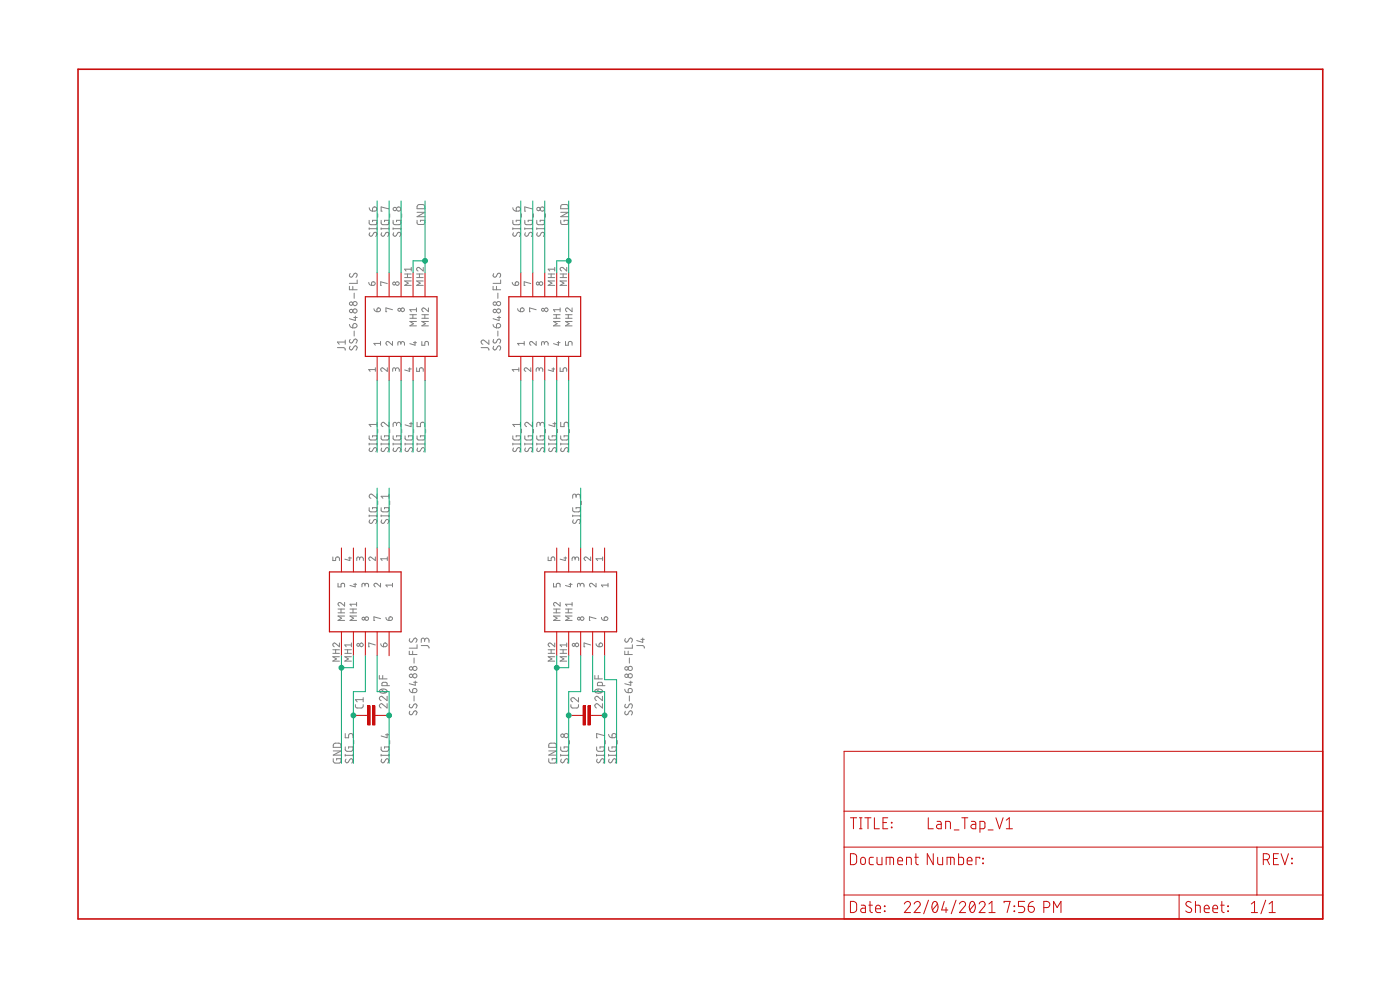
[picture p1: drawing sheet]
<?xml version="1.0" encoding="utf-8"?>
<!DOCTYPE eagle SYSTEM "eagle.dtd">
<eagle version="9.3.0">
<drawing>
<settings>
<setting alwaysvectorfont="yes"/>
<setting verticaltext="up"/>
</settings>
<grid distance="0.1" unitdist="inch" unit="inch" style="lines" multiple="1" display="no" altdistance="0.01" altunitdist="inch" altunit="inch"/>
<schematic xreflabel="%F%N/%S.%C%R" xrefpart="/%S.%C%R">
<libraries>
<library name="frames">
<symbols>
<symbol name="DINA4_L">
<frame x1="0" y1="0" x2="264.16" y2="180.34" columns="4" rows="4" layer="94" border-left="no" border-top="no" border-right="no" border-bottom="no"/>
</symbol>
<symbol name="DOCFIELD">
<wire x1="0" y1="0" x2="71.12" y2="0" width="0.1016" layer="94"/>
<wire x1="101.6" y1="15.24" x2="87.63" y2="15.24" width="0.1016" layer="94"/>
<wire x1="0" y1="0" x2="0" y2="5.08" width="0.1016" layer="94"/>
<wire x1="0" y1="5.08" x2="71.12" y2="5.08" width="0.1016" layer="94"/>
<wire x1="0" y1="5.08" x2="0" y2="15.24" width="0.1016" layer="94"/>
<wire x1="101.6" y1="15.24" x2="101.6" y2="5.08" width="0.1016" layer="94"/>
<wire x1="71.12" y1="5.08" x2="71.12" y2="0" width="0.1016" layer="94"/>
<wire x1="71.12" y1="5.08" x2="87.63" y2="5.08" width="0.1016" layer="94"/>
<wire x1="71.12" y1="0" x2="101.6" y2="0" width="0.1016" layer="94"/>
<wire x1="87.63" y1="15.24" x2="87.63" y2="5.08" width="0.1016" layer="94"/>
<wire x1="87.63" y1="15.24" x2="0" y2="15.24" width="0.1016" layer="94"/>
<wire x1="87.63" y1="5.08" x2="101.6" y2="5.08" width="0.1016" layer="94"/>
<wire x1="101.6" y1="5.08" x2="101.6" y2="0" width="0.1016" layer="94"/>
<wire x1="0" y1="15.24" x2="0" y2="22.86" width="0.1016" layer="94"/>
<wire x1="101.6" y1="35.56" x2="0" y2="35.56" width="0.1016" layer="94"/>
<wire x1="101.6" y1="35.56" x2="101.6" y2="22.86" width="0.1016" layer="94"/>
<wire x1="0" y1="22.86" x2="101.6" y2="22.86" width="0.1016" layer="94"/>
<wire x1="0" y1="22.86" x2="0" y2="35.56" width="0.1016" layer="94"/>
<wire x1="101.6" y1="22.86" x2="101.6" y2="15.24" width="0.1016" layer="94"/>
<text x="1.27" y="1.27" size="2.54" layer="94">Date:</text>
<text x="12.7" y="1.27" size="2.54" layer="94">&gt;LAST_DATE_TIME</text>
<text x="72.39" y="1.27" size="2.54" layer="94">Sheet:</text>
<text x="86.36" y="1.27" size="2.54" layer="94">&gt;SHEET</text>
<text x="88.9" y="11.43" size="2.54" layer="94">REV:</text>
<text x="1.27" y="19.05" size="2.54" layer="94">TITLE:</text>
<text x="1.27" y="11.43" size="2.54" layer="94">Document Number:</text>
<text x="17.78" y="19.05" size="2.54" layer="94">&gt;DRAWING_NAME</text>
</symbol>
</symbols>
<devicesets>
<deviceset name="DINA4_L" prefix="FRAME" uservalue="yes">
<gates>
<gate name="G$1" symbol="DINA4_L" x="0" y="0"/>
<gate name="G$2" symbol="DOCFIELD" x="162.56" y="0" addlevel="must"/>
</gates>
<devices>
<device name="">
<technologies>
<technology name=""/>
</technologies>
</device>
</devices>
</deviceset>
</devicesets>
</library>
<library name="SS-6488-FLS">
<symbols>
<symbol name="SS-6488-FLS">
<wire x1="5.08" y1="2.54" x2="17.78" y2="2.54" width="0.254" layer="94"/>
<wire x1="17.78" y1="-12.7" x2="17.78" y2="2.54" width="0.254" layer="94"/>
<wire x1="17.78" y1="-12.7" x2="5.08" y2="-12.7" width="0.254" layer="94"/>
<wire x1="5.08" y1="2.54" x2="5.08" y2="-12.7" width="0.254" layer="94"/>
<text x="19.05" y="7.62" size="1.778" layer="95" align="center-left">&gt;NAME</text>
<text x="19.05" y="5.08" size="1.778" layer="96" align="center-left">&gt;VALUE</text>
<pin name="1" x="0" y="0" length="middle"/>
<pin name="2" x="0" y="-2.54" length="middle"/>
<pin name="3" x="0" y="-5.08" length="middle"/>
<pin name="4" x="0" y="-7.62" length="middle"/>
<pin name="5" x="0" y="-10.16" length="middle"/>
<pin name="6" x="22.86" y="0" length="middle" rot="R180"/>
<pin name="7" x="22.86" y="-2.54" length="middle" rot="R180"/>
<pin name="8" x="22.86" y="-5.08" length="middle" rot="R180"/>
<pin name="MH1" x="22.86" y="-7.62" length="middle" rot="R180"/>
<pin name="MH2" x="22.86" y="-10.16" length="middle" rot="R180"/>
</symbol>
</symbols>
<devicesets>
<deviceset name="SS-6488-FLS" prefix="J">
<gates>
<gate name="G$1" symbol="SS-6488-FLS" x="0" y="0"/>
</gates>
<devices>
<device name="" package="SS6488FLS">
<connects>
<connect gate="G$1" pin="1" pad="1"/>
<connect gate="G$1" pin="2" pad="2"/>
<connect gate="G$1" pin="3" pad="3"/>
<connect gate="G$1" pin="4" pad="4"/>
<connect gate="G$1" pin="5" pad="5"/>
<connect gate="G$1" pin="6" pad="6"/>
<connect gate="G$1" pin="7" pad="7"/>
<connect gate="G$1" pin="8" pad="8"/>
<connect gate="G$1" pin="MH1" pad="MH1"/>
<connect gate="G$1" pin="MH2" pad="MH2"/>
</connects>
<technologies>
<technology name="">
<attribute name="ARROW_PART_NUMBER" value="SS-6488-FLS" constant="no"/>
<attribute name="ARROW_PRICE-STOCK" value="https://www.arrow.com/en/products/ss-6488-fls/stewart-connector-systems" constant="no"/>
<attribute name="DESCRIPTION" value="Conn Modular Jack F 8 POS 2.54mm Solder RA Thru-Hole 8 Terminal 1 Port" constant="no"/>
<attribute name="HEIGHT" value="12.82mm" constant="no"/>
<attribute name="MANUFACTURER_NAME" value="Stewart Connector" constant="no"/>
<attribute name="MANUFACTURER_PART_NUMBER" value="SS-6488-FLS" constant="no"/>
<attribute name="MOUSER_PART_NUMBER" value="530-SS-6488-FLS" constant="no"/>
<attribute name="MOUSER_PRICE-STOCK" value="https://www.mouser.co.uk/ProductDetail/Stewart-Connector-Bel/SS-6488-FLS?qs=SRYZG9HaIQ3YBlnIutds%252BA%3D%3D" constant="no"/>
</technology>
</technologies>
</device>
</devices>
</deviceset>
</devicesets>
</library>
<library name="capacitor-wima">
<symbols>
<symbol name="C">
<wire x1="0" y1="-2.54" x2="0" y2="-2.032" width="0.1524" layer="94"/>
<wire x1="0" y1="0" x2="0" y2="-0.508" width="0.1524" layer="94"/>
<text x="1.524" y="0.381" size="1.778" layer="95">&gt;NAME</text>
<text x="1.524" y="-4.699" size="1.778" layer="96">&gt;VALUE</text>
<rectangle x1="-2.032" y1="-1.016" x2="2.032" y2="-0.508" layer="94"/>
<rectangle x1="-2.032" y1="-2.032" x2="2.032" y2="-1.524" layer="94"/>
<pin name="1" x="0" y="2.54" visible="off" length="short" direction="pas" swaplevel="1" rot="R270"/>
<pin name="2" x="0" y="-5.08" visible="off" length="short" direction="pas" swaplevel="1" rot="R90"/>
</symbol>
</symbols>
<devicesets>
<deviceset name="C" prefix="C" uservalue="yes">
<gates>
<gate name="G$1" symbol="C" x="0" y="0"/>
</gates>
<devices>
<device name="10/4" package="C10B4">
<connects>
<connect gate="G$1" pin="1" pad="1"/>
<connect gate="G$1" pin="2" pad="2"/>
</connects>
<package3dinstances>
<package3dinstance package3d_urn="urn:adsk.eagle:package:5400/1"/>
</package3dinstances>
<technologies>
<technology name=""/>
</technologies>
</device>
<device name="10/5" package="C10B5">
<connects>
<connect gate="G$1" pin="1" pad="1"/>
<connect gate="G$1" pin="2" pad="2"/>
</connects>
<package3dinstances>
<package3dinstance package3d_urn="urn:adsk.eagle:package:5399/1"/>
</package3dinstances>
<technologies>
<technology name=""/>
</technologies>
</device>
<device name="10/6" package="C10B6">
<connects>
<connect gate="G$1" pin="1" pad="1"/>
<connect gate="G$1" pin="2" pad="2"/>
</connects>
<package3dinstances>
<package3dinstance package3d_urn="urn:adsk.eagle:package:5401/1"/>
</package3dinstances>
<technologies>
<technology name=""/>
</technologies>
</device>
<device name="15/5" package="C15B5">
<connects>
<connect gate="G$1" pin="1" pad="1"/>
<connect gate="G$1" pin="2" pad="2"/>
</connects>
<package3dinstances>
<package3dinstance package3d_urn="urn:adsk.eagle:package:5402/1"/>
</package3dinstances>
<technologies>
<technology name=""/>
</technologies>
</device>
<device name="15/6" package="C15B6">
<connects>
<connect gate="G$1" pin="1" pad="1"/>
<connect gate="G$1" pin="2" pad="2"/>
</connects>
<package3dinstances>
<package3dinstance package3d_urn="urn:adsk.eagle:package:5403/1"/>
</package3dinstances>
<technologies>
<technology name=""/>
</technologies>
</device>
<device name="15/7" package="C15B7">
<connects>
<connect gate="G$1" pin="1" pad="1"/>
<connect gate="G$1" pin="2" pad="2"/>
</connects>
<package3dinstances>
<package3dinstance package3d_urn="urn:adsk.eagle:package:5404/1"/>
</package3dinstances>
<technologies>
<technology name=""/>
</technologies>
</device>
<device name="15/8" package="C15B8">
<connects>
<connect gate="G$1" pin="1" pad="1"/>
<connect gate="G$1" pin="2" pad="2"/>
</connects>
<package3dinstances>
<package3dinstance package3d_urn="urn:adsk.eagle:package:5409/1"/>
</package3dinstances>
<technologies>
<technology name=""/>
</technologies>
</device>
<device name="15/9" package="C15B9">
<connects>
<connect gate="G$1" pin="1" pad="1"/>
<connect gate="G$1" pin="2" pad="2"/>
</connects>
<package3dinstances>
<package3dinstance package3d_urn="urn:adsk.eagle:package:5405/1"/>
</package3dinstances>
<technologies>
<technology name=""/>
</technologies>
</device>
<device name="2.5/2" package="C2.5-2">
<connects>
<connect gate="G$1" pin="1" pad="1"/>
<connect gate="G$1" pin="2" pad="2"/>
</connects>
<package3dinstances>
<package3dinstance package3d_urn="urn:adsk.eagle:package:5415/1"/>
</package3dinstances>
<technologies>
<technology name=""/>
</technologies>
</device>
<device name="2.5/4" package="C2.5-4">
<connects>
<connect gate="G$1" pin="1" pad="1"/>
<connect gate="G$1" pin="2" pad="2"/>
</connects>
<package3dinstances>
<package3dinstance package3d_urn="urn:adsk.eagle:package:5408/1"/>
</package3dinstances>
<technologies>
<technology name=""/>
</technologies>
</device>
<device name="2.5/5" package="C2.5-5">
<connects>
<connect gate="G$1" pin="1" pad="1"/>
<connect gate="G$1" pin="2" pad="2"/>
</connects>
<package3dinstances>
<package3dinstance package3d_urn="urn:adsk.eagle:package:5407/1"/>
</package3dinstances>
<technologies>
<technology name=""/>
</technologies>
</device>
<device name="2.5/6" package="C2.5-6">
<connects>
<connect gate="G$1" pin="1" pad="1"/>
<connect gate="G$1" pin="2" pad="2"/>
</connects>
<package3dinstances>
<package3dinstance package3d_urn="urn:adsk.eagle:package:5406/1"/>
</package3dinstances>
<technologies>
<technology name=""/>
</technologies>
</device>
<device name="22/10" package="C22.5B10">
<connects>
<connect gate="G$1" pin="1" pad="1"/>
<connect gate="G$1" pin="2" pad="2"/>
</connects>
<package3dinstances>
<package3dinstance package3d_urn="urn:adsk.eagle:package:5411/1"/>
</package3dinstances>
<technologies>
<technology name=""/>
</technologies>
</device>
<device name="22/11" package="C22.5B11">
<connects>
<connect gate="G$1" pin="1" pad="1"/>
<connect gate="G$1" pin="2" pad="2"/>
</connects>
<package3dinstances>
<package3dinstance package3d_urn="urn:adsk.eagle:package:5412/1"/>
</package3dinstances>
<technologies>
<technology name=""/>
</technologies>
</device>
<device name="22/6" package="C22.5B6">
<connects>
<connect gate="G$1" pin="1" pad="1"/>
<connect gate="G$1" pin="2" pad="2"/>
</connects>
<package3dinstances>
<package3dinstance package3d_urn="urn:adsk.eagle:package:5410/1"/>
</package3dinstances>
<technologies>
<technology name=""/>
</technologies>
</device>
<device name="22/7" package="C22.5B7">
<connects>
<connect gate="G$1" pin="1" pad="1"/>
<connect gate="G$1" pin="2" pad="2"/>
</connects>
<package3dinstances>
<package3dinstance package3d_urn="urn:adsk.eagle:package:5414/1"/>
</package3dinstances>
<technologies>
<technology name=""/>
</technologies>
</device>
<device name="22/8" package="C22.5B8">
<connects>
<connect gate="G$1" pin="1" pad="1"/>
<connect gate="G$1" pin="2" pad="2"/>
</connects>
<package3dinstances>
<package3dinstance package3d_urn="urn:adsk.eagle:package:5413/1"/>
</package3dinstances>
<technologies>
<technology name=""/>
</technologies>
</device>
<device name="27/11" package="C27.5B11">
<connects>
<connect gate="G$1" pin="1" pad="1"/>
<connect gate="G$1" pin="2" pad="2"/>
</connects>
<package3dinstances>
<package3dinstance package3d_urn="urn:adsk.eagle:package:5416/1"/>
</package3dinstances>
<technologies>
<technology name=""/>
</technologies>
</device>
<device name="27/13" package="C27.5B13">
<connects>
<connect gate="G$1" pin="1" pad="1"/>
<connect gate="G$1" pin="2" pad="2"/>
</connects>
<package3dinstances>
<package3dinstance package3d_urn="urn:adsk.eagle:package:5420/1"/>
</package3dinstances>
<technologies>
<technology name=""/>
</technologies>
</device>
<device name="27/15" package="C27.5B15">
<connects>
<connect gate="G$1" pin="1" pad="1"/>
<connect gate="G$1" pin="2" pad="2"/>
</connects>
<package3dinstances>
<package3dinstance package3d_urn="urn:adsk.eagle:package:5417/1"/>
</package3dinstances>
<technologies>
<technology name=""/>
</technologies>
</device>
<device name="27/17" package="C27.5B17">
<connects>
<connect gate="G$1" pin="1" pad="1"/>
<connect gate="G$1" pin="2" pad="2"/>
</connects>
<package3dinstances>
<package3dinstance package3d_urn="urn:adsk.eagle:package:5418/1"/>
</package3dinstances>
<technologies>
<technology name=""/>
</technologies>
</device>
<device name="27/20" package="C27.5B20">
<connects>
<connect gate="G$1" pin="1" pad="1"/>
<connect gate="G$1" pin="2" pad="2"/>
</connects>
<package3dinstances>
<package3dinstance package3d_urn="urn:adsk.eagle:package:5421/1"/>
</package3dinstances>
<technologies>
<technology name=""/>
</technologies>
</device>
<device name="27/9" package="C27.5B9">
<connects>
<connect gate="G$1" pin="1" pad="1"/>
<connect gate="G$1" pin="2" pad="2"/>
</connects>
<package3dinstances>
<package3dinstance package3d_urn="urn:adsk.eagle:package:5419/1"/>
</package3dinstances>
<technologies>
<technology name=""/>
</technologies>
</device>
<device name="37/15" package="C37.5B15">
<connects>
<connect gate="G$1" pin="1" pad="1"/>
<connect gate="G$1" pin="2" pad="2"/>
</connects>
<package3dinstances>
<package3dinstance package3d_urn="urn:adsk.eagle:package:5425/1"/>
</package3dinstances>
<technologies>
<technology name=""/>
</technologies>
</device>
<device name="37/19" package="C37.5B19">
<connects>
<connect gate="G$1" pin="1" pad="1"/>
<connect gate="G$1" pin="2" pad="2"/>
</connects>
<package3dinstances>
<package3dinstance package3d_urn="urn:adsk.eagle:package:5422/1"/>
</package3dinstances>
<technologies>
<technology name=""/>
</technologies>
</device>
<device name="37/20" package="C37.5B20">
<connects>
<connect gate="G$1" pin="1" pad="1"/>
<connect gate="G$1" pin="2" pad="2"/>
</connects>
<package3dinstances>
<package3dinstance package3d_urn="urn:adsk.eagle:package:5423/1"/>
</package3dinstances>
<technologies>
<technology name=""/>
</technologies>
</device>
<device name="5/2.5" package="C5B2.5">
<connects>
<connect gate="G$1" pin="1" pad="1"/>
<connect gate="G$1" pin="2" pad="2"/>
</connects>
<package3dinstances>
<package3dinstance package3d_urn="urn:adsk.eagle:package:5426/1"/>
</package3dinstances>
<technologies>
<technology name=""/>
</technologies>
</device>
<device name="5/3" package="C5B3">
<connects>
<connect gate="G$1" pin="1" pad="1"/>
<connect gate="G$1" pin="2" pad="2"/>
</connects>
<package3dinstances>
<package3dinstance package3d_urn="urn:adsk.eagle:package:5433/1"/>
</package3dinstances>
<technologies>
<technology name=""/>
</technologies>
</device>
<device name="5/3.5" package="C5B3.5">
<connects>
<connect gate="G$1" pin="1" pad="1"/>
<connect gate="G$1" pin="2" pad="2"/>
</connects>
<package3dinstances>
<package3dinstance package3d_urn="urn:adsk.eagle:package:5427/1"/>
</package3dinstances>
<technologies>
<technology name=""/>
</technologies>
</device>
<device name="5/4.5" package="C5B4.5">
<connects>
<connect gate="G$1" pin="1" pad="1"/>
<connect gate="G$1" pin="2" pad="2"/>
</connects>
<package3dinstances>
<package3dinstance package3d_urn="urn:adsk.eagle:package:5424/1"/>
</package3dinstances>
<technologies>
<technology name=""/>
</technologies>
</device>
<device name="5/5" package="C5B5">
<connects>
<connect gate="G$1" pin="1" pad="1"/>
<connect gate="G$1" pin="2" pad="2"/>
</connects>
<package3dinstances>
<package3dinstance package3d_urn="urn:adsk.eagle:package:5428/1"/>
</package3dinstances>
<technologies>
<technology name=""/>
</technologies>
</device>
<device name="5/5.5" package="C5B5.5">
<connects>
<connect gate="G$1" pin="1" pad="1"/>
<connect gate="G$1" pin="2" pad="2"/>
</connects>
<package3dinstances>
<package3dinstance package3d_urn="urn:adsk.eagle:package:5429/1"/>
</package3dinstances>
<technologies>
<technology name=""/>
</technologies>
</device>
<device name="5/7.2" package="C5B7.2">
<connects>
<connect gate="G$1" pin="1" pad="1"/>
<connect gate="G$1" pin="2" pad="2"/>
</connects>
<package3dinstances>
<package3dinstance package3d_urn="urn:adsk.eagle:package:5430/1"/>
</package3dinstances>
<technologies>
<technology name=""/>
</technologies>
</device>
<device name="7.5/3" package="C7.5B3">
<connects>
<connect gate="G$1" pin="1" pad="1"/>
<connect gate="G$1" pin="2" pad="2"/>
</connects>
<package3dinstances>
<package3dinstance package3d_urn="urn:adsk.eagle:package:5434/1"/>
</package3dinstances>
<technologies>
<technology name=""/>
</technologies>
</device>
<device name="7.5/4" package="C7.5B4">
<connects>
<connect gate="G$1" pin="1" pad="1"/>
<connect gate="G$1" pin="2" pad="2"/>
</connects>
<package3dinstances>
<package3dinstance package3d_urn="urn:adsk.eagle:package:5431/1"/>
</package3dinstances>
<technologies>
<technology name=""/>
</technologies>
</device>
<device name="7.5/5" package="C7.5B5">
<connects>
<connect gate="G$1" pin="1" pad="1"/>
<connect gate="G$1" pin="2" pad="2"/>
</connects>
<package3dinstances>
<package3dinstance package3d_urn="urn:adsk.eagle:package:5432/1"/>
</package3dinstances>
<technologies>
<technology name=""/>
</technologies>
</device>
<device name="7.5/6" package="C7.5B6">
<connects>
<connect gate="G$1" pin="1" pad="1"/>
<connect gate="G$1" pin="2" pad="2"/>
</connects>
<package3dinstances>
<package3dinstance package3d_urn="urn:adsk.eagle:package:5435/1"/>
</package3dinstances>
<technologies>
<technology name=""/>
</technologies>
</device>
<device name="2,5-3" package="C2.5-3">
<connects>
<connect gate="G$1" pin="1" pad="1"/>
<connect gate="G$1" pin="2" pad="2"/>
</connects>
<package3dinstances>
<package3dinstance package3d_urn="urn:adsk.eagle:package:5436/1"/>
</package3dinstances>
<technologies>
<technology name=""/>
</technologies>
</device>
</devices>
</deviceset>
</devicesets>
</library>
</libraries>
<attributes>
</attributes>
<variantdefs>
</variantdefs>
<classes>
<class number="0" name="default" width="0" drill="0">
</class>
</classes>
<parts>
<part name="FRAME1" library="frames" deviceset="DINA4_L" device=""/>
<part name="J1" library="SS-6488-FLS" deviceset="SS-6488-FLS" device=""/>
<part name="J2" library="SS-6488-FLS" deviceset="SS-6488-FLS" device=""/>
<part name="J3" library="SS-6488-FLS" deviceset="SS-6488-FLS" device=""/>
<part name="J4" library="SS-6488-FLS" deviceset="SS-6488-FLS" device=""/>
<part name="C1" library="capacitor-wima" deviceset="C" device="2.5/2" package3d_urn="urn:adsk.eagle:package:5415/1" value="220pF"/>
<part name="C2" library="capacitor-wima" deviceset="C" device="2.5/2" package3d_urn="urn:adsk.eagle:package:5415/1" value="220pF"/>
</parts>
<sheets>
<sheet>
<plain>
</plain>
<instances>
<instance part="FRAME1" gate="G$1" x="0" y="0" smashed="yes"/>
<instance part="FRAME1" gate="G$2" x="162.56" y="0" smashed="yes">
<attribute name="LAST_DATE_TIME" x="175.26" y="1.27" size="2.54" layer="94"/>
<attribute name="SHEET" x="248.92" y="1.27" size="2.54" layer="94"/>
<attribute name="DRAWING_NAME" x="180.34" y="19.05" size="2.54" layer="94"/>
</instance>
<instance part="J1" gate="G$1" x="63.5" y="114.3" smashed="yes" rot="R90">
<attribute name="NAME" x="55.88" y="120.65" size="1.778" layer="95" rot="R90" align="center-left"/>
<attribute name="VALUE" x="58.42" y="120.65" size="1.778" layer="96" rot="R90" align="center-left"/>
</instance>
<instance part="J2" gate="G$1" x="93.98" y="114.3" smashed="yes" rot="R90">
<attribute name="NAME" x="86.36" y="120.65" size="1.778" layer="95" rot="R90" align="center-left"/>
<attribute name="VALUE" x="88.9" y="120.65" size="1.778" layer="96" rot="R90" align="center-left"/>
</instance>
<instance part="J3" gate="G$1" x="66.04" y="78.74" smashed="yes" rot="R270">
<attribute name="NAME" x="73.66" y="59.69" size="1.778" layer="95" rot="R270" align="center-left"/>
<attribute name="VALUE" x="71.12" y="59.69" size="1.778" layer="96" rot="R270" align="center-left"/>
</instance>
<instance part="J4" gate="G$1" x="111.76" y="78.74" smashed="yes" rot="R270">
<attribute name="NAME" x="119.38" y="59.69" size="1.778" layer="95" rot="R270" align="center-left"/>
<attribute name="VALUE" x="116.84" y="59.69" size="1.778" layer="96" rot="R270" align="center-left"/>
</instance>
<instance part="C1" gate="G$1" x="60.96" y="43.18" smashed="yes" rot="R90">
<attribute name="NAME" x="60.579" y="44.704" size="1.778" layer="95" rot="R90"/>
<attribute name="VALUE" x="65.659" y="44.704" size="1.778" layer="96" rot="R90"/>
</instance>
<instance part="C2" gate="G$1" x="106.68" y="43.18" smashed="yes" rot="R90">
<attribute name="NAME" x="106.299" y="44.704" size="1.778" layer="95" rot="R90"/>
<attribute name="VALUE" x="111.379" y="44.704" size="1.778" layer="96" rot="R90"/>
</instance>
</instances>
<busses>
</busses>
<nets>
<net name="SIG_8" class="0">
<segment>
<pinref part="C2" gate="G$1" pin="1"/>
<wire x1="104.14" y1="43.18" x2="104.14" y2="48.26" width="0.1524" layer="91"/>
<wire x1="104.14" y1="48.26" x2="106.68" y2="48.26" width="0.1524" layer="91"/>
<pinref part="J4" gate="G$1" pin="8"/>
<wire x1="106.68" y1="48.26" x2="106.68" y2="55.88" width="0.1524" layer="91"/>
<wire x1="104.14" y1="43.18" x2="104.14" y2="33.02" width="0.1524" layer="91"/>
<junction x="104.14" y="43.18"/>
<label x="104.14" y="33.02" size="1.778" layer="95" rot="R90"/>
</segment>
<segment>
<pinref part="J2" gate="G$1" pin="8"/>
<wire x1="99.06" y1="137.16" x2="99.06" y2="152.4" width="0.1524" layer="91"/>
<label x="99.06" y="144.78" size="1.778" layer="95" rot="R90"/>
</segment>
<segment>
<pinref part="J1" gate="G$1" pin="8"/>
<wire x1="68.58" y1="137.16" x2="68.58" y2="152.4" width="0.1524" layer="91"/>
<label x="68.58" y="144.78" size="1.778" layer="95" rot="R90"/>
</segment>
</net>
<net name="SIG_7" class="0">
<segment>
<pinref part="J4" gate="G$1" pin="7"/>
<wire x1="109.22" y1="55.88" x2="109.22" y2="48.26" width="0.1524" layer="91"/>
<wire x1="109.22" y1="48.26" x2="111.76" y2="48.26" width="0.1524" layer="91"/>
<pinref part="C2" gate="G$1" pin="2"/>
<wire x1="111.76" y1="48.26" x2="111.76" y2="43.18" width="0.1524" layer="91"/>
<wire x1="111.76" y1="43.18" x2="111.76" y2="33.02" width="0.1524" layer="91"/>
<junction x="111.76" y="43.18"/>
<label x="111.76" y="33.02" size="1.778" layer="95" rot="R90"/>
</segment>
<segment>
<pinref part="J2" gate="G$1" pin="7"/>
<wire x1="96.52" y1="137.16" x2="96.52" y2="152.4" width="0.1524" layer="91"/>
<label x="96.52" y="144.78" size="1.778" layer="95" rot="R90"/>
</segment>
<segment>
<pinref part="J1" gate="G$1" pin="7"/>
<wire x1="66.04" y1="137.16" x2="66.04" y2="152.4" width="0.1524" layer="91"/>
<label x="66.04" y="144.78" size="1.778" layer="95" rot="R90"/>
</segment>
</net>
<net name="SIG_6" class="0">
<segment>
<pinref part="J4" gate="G$1" pin="6"/>
<wire x1="111.76" y1="55.88" x2="111.76" y2="50.8" width="0.1524" layer="91"/>
<wire x1="111.76" y1="50.8" x2="114.3" y2="50.8" width="0.1524" layer="91"/>
<wire x1="114.3" y1="50.8" x2="114.3" y2="33.02" width="0.1524" layer="91"/>
<label x="114.3" y="33.02" size="1.778" layer="95" rot="R90"/>
</segment>
<segment>
<pinref part="J2" gate="G$1" pin="6"/>
<wire x1="93.98" y1="137.16" x2="93.98" y2="152.4" width="0.1524" layer="91"/>
<label x="93.98" y="144.78" size="1.778" layer="95" rot="R90"/>
</segment>
<segment>
<pinref part="J1" gate="G$1" pin="6"/>
<wire x1="63.5" y1="137.16" x2="63.5" y2="152.4" width="0.1524" layer="91"/>
<label x="63.5" y="144.78" size="1.778" layer="95" rot="R90"/>
</segment>
</net>
<net name="SIG_3" class="0">
<segment>
<pinref part="J4" gate="G$1" pin="3"/>
<wire x1="106.68" y1="78.74" x2="106.68" y2="91.44" width="0.1524" layer="91"/>
<label x="106.68" y="83.82" size="1.778" layer="95" rot="R90"/>
</segment>
<segment>
<pinref part="J1" gate="G$1" pin="3"/>
<wire x1="68.58" y1="114.3" x2="68.58" y2="99.06" width="0.1524" layer="91"/>
<label x="68.58" y="99.06" size="1.778" layer="95" rot="R90"/>
</segment>
<segment>
<pinref part="J2" gate="G$1" pin="3"/>
<wire x1="99.06" y1="114.3" x2="99.06" y2="99.06" width="0.1524" layer="91"/>
<label x="99.06" y="99.06" size="1.778" layer="95" rot="R90"/>
</segment>
</net>
<net name="GND" class="0">
<segment>
<pinref part="J4" gate="G$1" pin="MH2"/>
<wire x1="101.6" y1="55.88" x2="101.6" y2="53.34" width="0.1524" layer="91"/>
<pinref part="J4" gate="G$1" pin="MH1"/>
<wire x1="101.6" y1="53.34" x2="101.6" y2="33.02" width="0.1524" layer="91"/>
<wire x1="104.14" y1="55.88" x2="104.14" y2="53.34" width="0.1524" layer="91"/>
<wire x1="104.14" y1="53.34" x2="101.6" y2="53.34" width="0.1524" layer="91"/>
<junction x="101.6" y="53.34"/>
<label x="101.6" y="33.02" size="1.778" layer="95" rot="R90"/>
</segment>
<segment>
<pinref part="J3" gate="G$1" pin="MH2"/>
<wire x1="55.88" y1="55.88" x2="55.88" y2="53.34" width="0.1524" layer="91"/>
<pinref part="J3" gate="G$1" pin="MH1"/>
<wire x1="55.88" y1="53.34" x2="55.88" y2="33.02" width="0.1524" layer="91"/>
<wire x1="58.42" y1="55.88" x2="58.42" y2="53.34" width="0.1524" layer="91"/>
<wire x1="58.42" y1="53.34" x2="55.88" y2="53.34" width="0.1524" layer="91"/>
<junction x="55.88" y="53.34"/>
<label x="55.88" y="33.02" size="1.778" layer="95" rot="R90"/>
</segment>
<segment>
<pinref part="J1" gate="G$1" pin="MH2"/>
<wire x1="73.66" y1="137.16" x2="73.66" y2="139.7" width="0.1524" layer="91"/>
<pinref part="J1" gate="G$1" pin="MH1"/>
<wire x1="73.66" y1="139.7" x2="73.66" y2="152.4" width="0.1524" layer="91"/>
<wire x1="71.12" y1="137.16" x2="71.12" y2="139.7" width="0.1524" layer="91"/>
<wire x1="71.12" y1="139.7" x2="73.66" y2="139.7" width="0.1524" layer="91"/>
<junction x="73.66" y="139.7"/>
<label x="73.66" y="147.32" size="1.778" layer="95" rot="R90"/>
</segment>
<segment>
<pinref part="J2" gate="G$1" pin="MH2"/>
<wire x1="104.14" y1="137.16" x2="104.14" y2="139.7" width="0.1524" layer="91"/>
<pinref part="J2" gate="G$1" pin="MH1"/>
<wire x1="104.14" y1="139.7" x2="104.14" y2="152.4" width="0.1524" layer="91"/>
<wire x1="101.6" y1="137.16" x2="101.6" y2="139.7" width="0.1524" layer="91"/>
<wire x1="101.6" y1="139.7" x2="104.14" y2="139.7" width="0.1524" layer="91"/>
<junction x="104.14" y="139.7"/>
<label x="104.14" y="147.32" size="1.778" layer="95" rot="R90"/>
</segment>
</net>
<net name="SIG_1" class="0">
<segment>
<pinref part="J3" gate="G$1" pin="1"/>
<wire x1="66.04" y1="78.74" x2="66.04" y2="91.44" width="0.1524" layer="91"/>
<label x="66.04" y="83.82" size="1.778" layer="95" rot="R90"/>
</segment>
<segment>
<pinref part="J1" gate="G$1" pin="1"/>
<wire x1="63.5" y1="114.3" x2="63.5" y2="99.06" width="0.1524" layer="91"/>
<label x="63.5" y="99.06" size="1.778" layer="95" rot="R90"/>
</segment>
<segment>
<pinref part="J2" gate="G$1" pin="1"/>
<wire x1="93.98" y1="114.3" x2="93.98" y2="99.06" width="0.1524" layer="91"/>
<label x="93.98" y="99.06" size="1.778" layer="95" rot="R90"/>
</segment>
</net>
<net name="SIG_2" class="0">
<segment>
<pinref part="J3" gate="G$1" pin="2"/>
<wire x1="63.5" y1="78.74" x2="63.5" y2="91.44" width="0.1524" layer="91"/>
<label x="63.5" y="83.82" size="1.778" layer="95" rot="R90"/>
</segment>
<segment>
<pinref part="J1" gate="G$1" pin="2"/>
<wire x1="66.04" y1="114.3" x2="66.04" y2="99.06" width="0.1524" layer="91"/>
<label x="66.04" y="99.06" size="1.778" layer="95" rot="R90"/>
</segment>
<segment>
<pinref part="J2" gate="G$1" pin="2"/>
<wire x1="96.52" y1="114.3" x2="96.52" y2="99.06" width="0.1524" layer="91"/>
<label x="96.52" y="99.06" size="1.778" layer="95" rot="R90"/>
</segment>
</net>
<net name="SIG_5" class="0">
<segment>
<pinref part="C1" gate="G$1" pin="1"/>
<wire x1="58.42" y1="43.18" x2="58.42" y2="48.26" width="0.1524" layer="91"/>
<wire x1="58.42" y1="48.26" x2="60.96" y2="48.26" width="0.1524" layer="91"/>
<pinref part="J3" gate="G$1" pin="8"/>
<wire x1="60.96" y1="48.26" x2="60.96" y2="55.88" width="0.1524" layer="91"/>
<wire x1="58.42" y1="43.18" x2="58.42" y2="33.02" width="0.1524" layer="91"/>
<junction x="58.42" y="43.18"/>
<label x="58.42" y="33.02" size="1.778" layer="95" rot="R90"/>
</segment>
<segment>
<pinref part="J1" gate="G$1" pin="5"/>
<wire x1="73.66" y1="114.3" x2="73.66" y2="99.06" width="0.1524" layer="91"/>
<label x="73.66" y="99.06" size="1.778" layer="95" rot="R90"/>
</segment>
<segment>
<pinref part="J2" gate="G$1" pin="5"/>
<wire x1="104.14" y1="114.3" x2="104.14" y2="99.06" width="0.1524" layer="91"/>
<label x="104.14" y="99.06" size="1.778" layer="95" rot="R90"/>
</segment>
</net>
<net name="SIG_4" class="0">
<segment>
<pinref part="C1" gate="G$1" pin="2"/>
<wire x1="66.04" y1="43.18" x2="66.04" y2="48.26" width="0.1524" layer="91"/>
<wire x1="66.04" y1="48.26" x2="63.5" y2="48.26" width="0.1524" layer="91"/>
<pinref part="J3" gate="G$1" pin="7"/>
<wire x1="63.5" y1="48.26" x2="63.5" y2="55.88" width="0.1524" layer="91"/>
<wire x1="66.04" y1="43.18" x2="66.04" y2="33.02" width="0.1524" layer="91"/>
<junction x="66.04" y="43.18"/>
<label x="66.04" y="33.02" size="1.778" layer="95" rot="R90"/>
</segment>
<segment>
<pinref part="J1" gate="G$1" pin="4"/>
<wire x1="71.12" y1="114.3" x2="71.12" y2="99.06" width="0.1524" layer="91"/>
<label x="71.12" y="99.06" size="1.778" layer="95" rot="R90"/>
</segment>
<segment>
<pinref part="J2" gate="G$1" pin="4"/>
<wire x1="101.6" y1="114.3" x2="101.6" y2="99.06" width="0.1524" layer="91"/>
<label x="101.6" y="99.06" size="1.778" layer="95" rot="R90"/>
</segment>
</net>
</nets>
</sheet>
</sheets>
</schematic>
</drawing>
<compatibility>
<note version="8.2" severity="warning">
Since Version 8.2, EAGLE supports online libraries. The ids
of those online libraries will not be understood (or retained)
with this version.
</note>
<note version="8.3" severity="warning">
Since Version 8.3, EAGLE supports URNs for individual library
assets (packages, symbols, and devices). The URNs of those assets
will not be understood (or retained) with this version.
</note>
<note version="8.3" severity="warning">
Since Version 8.3, EAGLE supports the association of 3D packages
with devices in libraries, schematics, and board files. Those 3D
packages will not be understood (or retained) with this version.
</note>
</compatibility>
</eagle>
